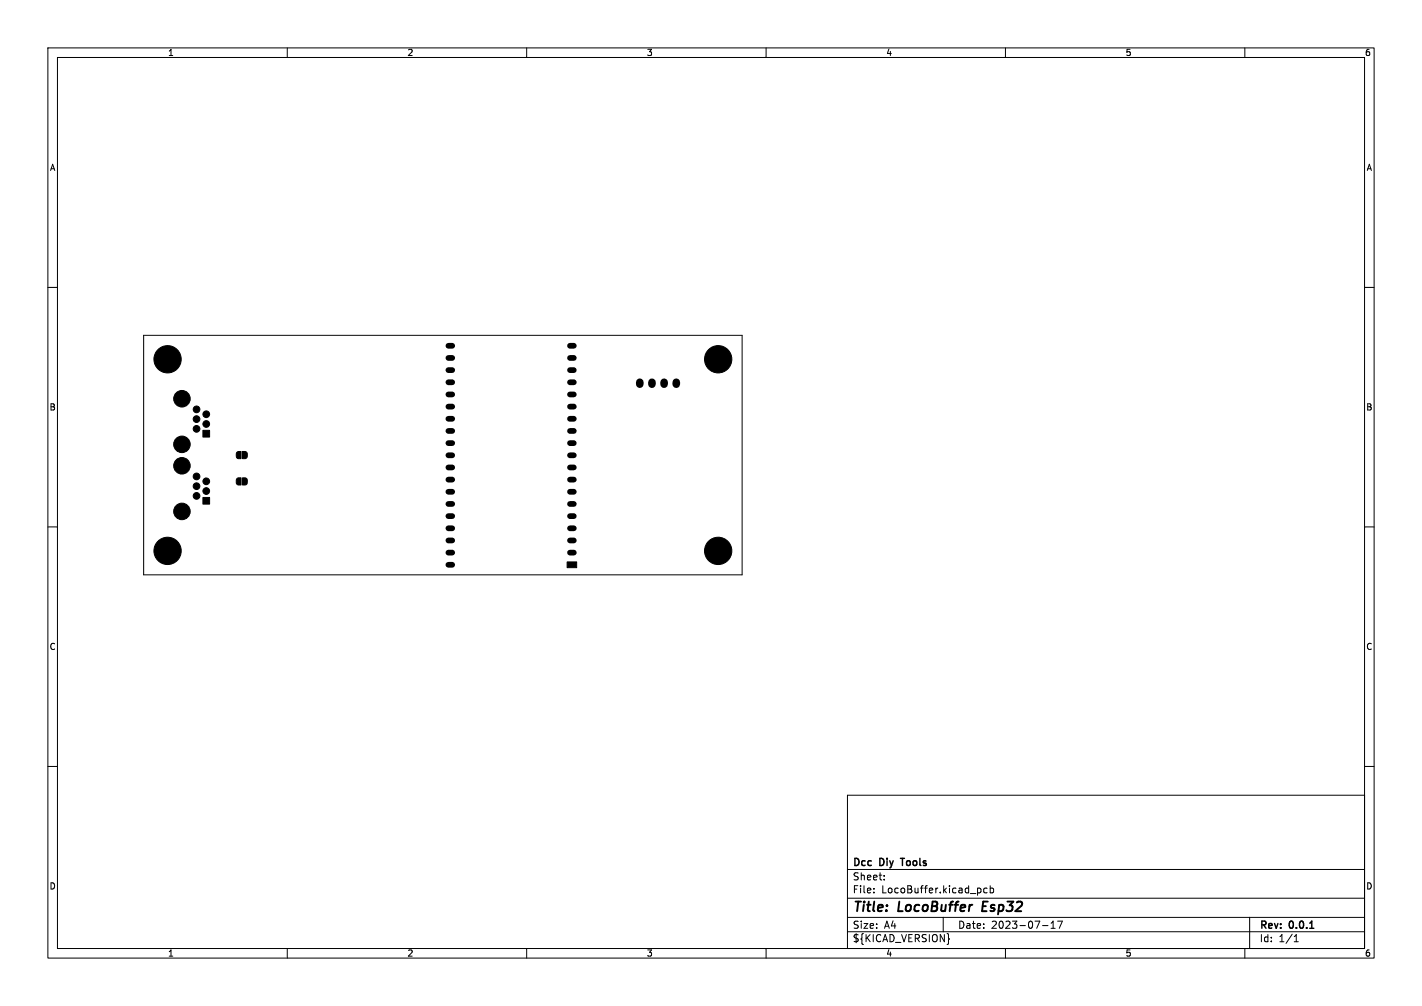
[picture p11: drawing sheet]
<svg xmlns="http://www.w3.org/2000/svg" width="297mm" height="210mm" viewBox="0 0 297 210" stroke-linecap="round" stroke-linejoin="round" font-family="sans-serif">
<g fill="none" stroke="#000" stroke-width=".21">
<path d="M10 10h277v190h-277zM12 12h273v186h-273zM60 10v2M110 10v2M160 10v2M210 10v2M260 10v2M10 60h2M285 60h2M30 70h125v50h-125zM10 110h2M285 110h2"/>
<path d="M10 160h2M285 160h2M177 166h108v32h-108zM60 198v2M110 198v2M160 198v2M177 194.5h108M177 191.5h108M177 187.5h108M177 181.5h108M182.5 186.3v.1M182.5 185.5v.1"/>
<path d="M184.7 183.6v.1M184.7 182.8v.1M197 191.5v3M198.1 195.8l.2 .2-.2 .2M204.8 185.5v.8M206.2 185.5l-.5-.1-.2 .3 .1 .6h.6M206.8 185.5l.4-.1 .3 .3-.1 .6h-.6M206.8 184.9v1.5M210 198v2M217.7 193.2h1.2M219.5 193.8h.9M219.5 192.7l.5-.4v1.5"/>
<path d="M220.9 192.3h1l-.7 1.5M260 198v2M261 191.5v6.5M270.3 196.6h.9M270.3 195.5l.4-.4v1.5"/>
</g>
<path d="M188.1 179.2h.8M273.6 193.8h.8" fill="none" stroke="#000" stroke-width=".3"/>
<path d="M205.4 188.2l-.3 2h1" fill="none" stroke="#000" stroke-width=".4"/>
<g fill="#000" stroke="#000" stroke-width=".21">
<path d="M42.4 89.8h1.4v1.4h-1.4zM49.5 94.4l.8-.1v1.5l-.5-.1-.4-.2-.1-.8zM50.6 94.3h.6l.4 .2v.9l-.2 .3-.8 .1zM50.6 99.8h.6l.4 .2v.9l-.2 .3h-.8zM42.4 103.8h1.4v1.4h-1.4zM49.5 99.9l.8-.1v1.4h-.5l-.4-.2-.1-.8zM118.5 117.3h2v1.2h-2z"/>
<circle cx="35" cy="75" r="2.85"/>
<circle cx="150" cy="75" r="2.85"/>
<circle cx="38" cy="83.2" r="1.72"/>
<circle cx="38" cy="92.8" r="1.72"/>
<circle cx="38" cy="97.2" r="1.72"/>
<circle cx="41" cy="87.5" r=".7"/>
<circle cx="41" cy="99.5" r=".7"/>
<circle cx="41" cy="85.5" r=".7"/>
<circle cx="41" cy="89.5" r=".7"/>
<circle cx="43.1" cy="88.5" r=".7"/>
<circle cx="43.1" cy="86.5" r=".7"/>
<circle cx="35" cy="115" r="2.85"/>
<circle cx="38" cy="106.8" r="1.72"/>
<circle cx="41" cy="101.5" r=".7"/>
<circle cx="41" cy="103.5" r=".7"/>
<circle cx="43.1" cy="102.5" r=".7"/>
<circle cx="43.1" cy="100.5" r=".7"/>
<circle cx="150" cy="115" r="2.85"/>
</g>
<g fill="none" stroke="#000" stroke-width="1.2">
<path d="M93.7 79.8h.7M93.7 77.3h.7M93.7 74.7h.8M93.7 72.2h.8M119.1 79.8h.7M119.1 77.3h.7M119.1 74.7h.7M119.1 72.2h.7M93.7 97.6h.7M93.7 95h.7M93.7 92.5h.7M93.7 90h.7"/>
<path d="M93.7 87.4h.7M93.7 84.9h.7M93.7 82.3h.7M119.1 97.6h.7M119.1 95h.7M119.1 92.5h.7M119.1 90h.7M119.1 87.4h.7M119.1 84.9h.7M119.1 82.3h.7M93.7 115.4h.7M93.7 112.8h.7"/>
<path d="M93.7 110.3h.7M93.7 107.7h.7M93.7 105.2h.7M93.7 102.7h.7M93.7 100.1h.7M93.7 117.9h.7M119.1 115.4h.7M119.1 112.8h.7M119.1 110.3h.7M119.1 107.7h.7M119.1 105.2h.7M119.1 102.7h.7"/>
<path d="M119.1 100.1h.7"/>
</g>
<path d="M133.6 79.8v.4M136.2 79.8v.4M138.7 79.8v.4M141.2 79.8v.4" fill="none" stroke="#000" stroke-width="1.6"/>
<g font-size="2.8">
<text x="178" y="190.9">Title:</text>
<text x="187.7" y="190.9">LocoBuffer</text>
<text x="206" y="190.9">Esp32</text>
</g>
<g font-size="2.1">
<text x="178" y="184">Sheet:</text>
<text x="178" y="181.2">Dcc</text>
<text x="183.8" y="181.2">Diy</text>
<text x="188.9" y="181.2">Tools</text>
<text x="178" y="186.7">File:</text>
<text x="184.1" y="186.7">LocoBuffer.kicad_pcb</text>
<text x="178" y="196.9">${KICAD_VERSION}</text>
<text x="178" y="194.1">Size:</text>
<text x="184.7" y="194.1">A4</text>
<text x="200" y="194.1">Date:</text>
<text x="207" y="194.1">2023-07-17</text>
<text x="263" y="194.3">Rev:</text>
<text x="263" y="196.9">Id:</text>
<text x="267.1" y="196.9">1/1</text>
<text x="269.4" y="194.3">0.0.1</text>
</g>
<g font-size="1.8">
<text x="35" y="11.9">1</text>
<text x="85" y="11.9">2</text>
<text x="135" y="11.9">3</text>
<text x="185" y="11.9">4</text>
<text x="235" y="11.9">5</text>
<text x="285" y="11.9">6</text>
<text x="10.3" y="35.9">A</text>
<text x="285.4" y="35.9">A</text>
<text x="10.3" y="85.9">B</text>
<text x="285.3" y="85.9">B</text>
<text x="10.3" y="135.9">C</text>
<text x="285.3" y="135.9">C</text>
<text x="10.3" y="185.9">D</text>
<text x="285.3" y="185.9">D</text>
<text x="35" y="199.9">1</text>
<text x="85" y="199.9">2</text>
<text x="135" y="199.9">3</text>
<text x="185" y="199.9">4</text>
<text x="235" y="199.9">5</text>
<text x="285" y="199.9">6</text>
</g>
</svg>
